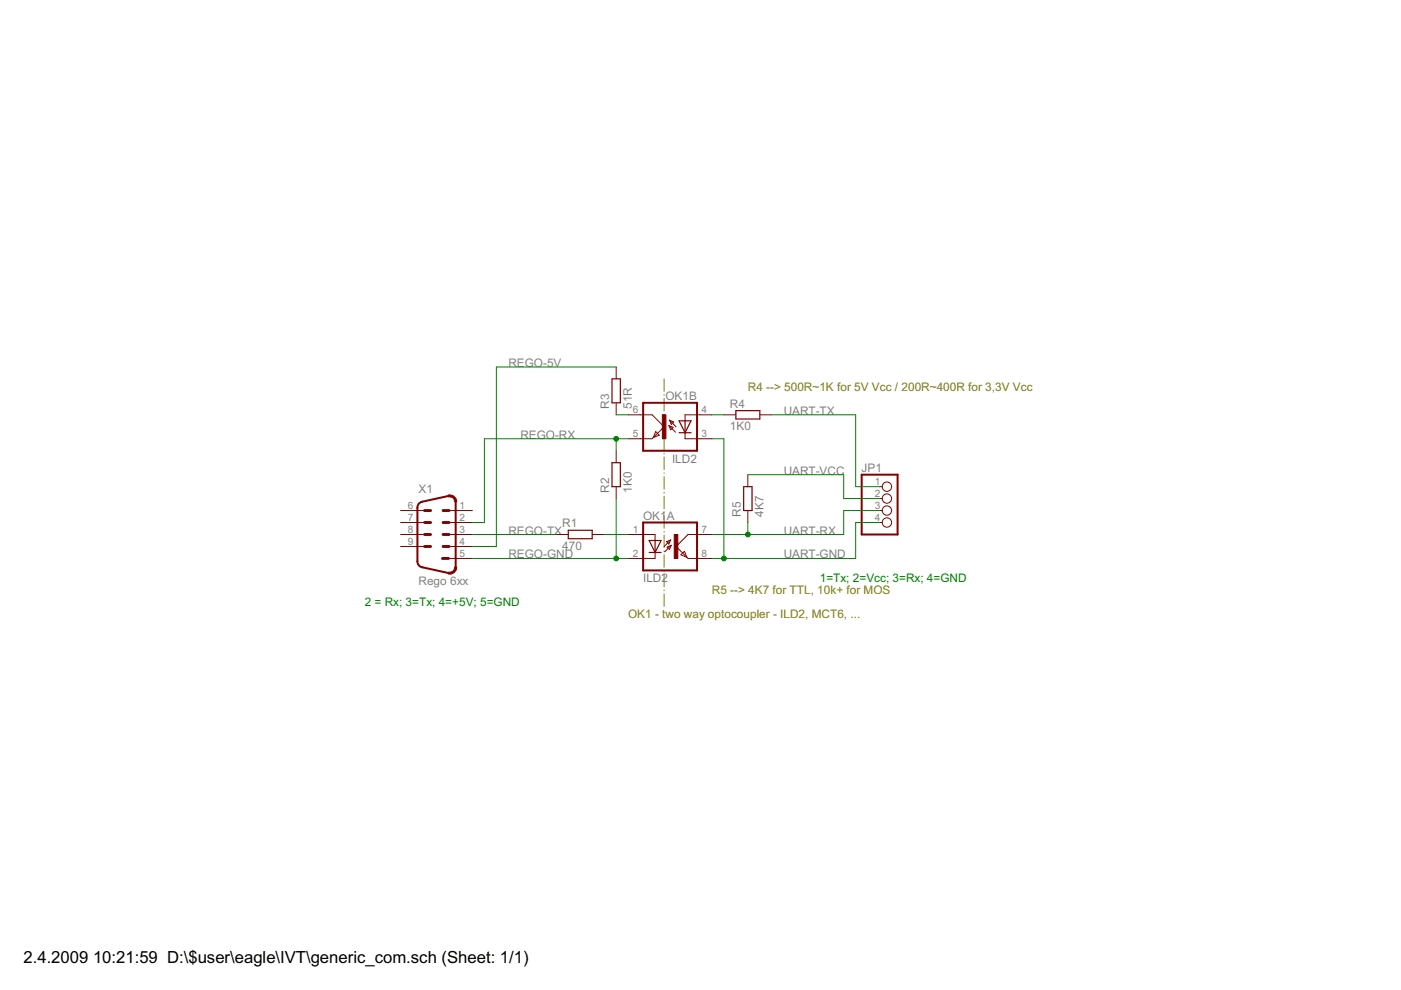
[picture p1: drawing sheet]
<svg xmlns="http://www.w3.org/2000/svg" width="297mm" height="210mm" viewBox="0 0 297 210" stroke-linecap="round" stroke-linejoin="round" font-family="sans-serif">
<g fill="#808000" stroke="#808000" stroke-width=".21">
<path d="M140.8 80.3v2.7z"/>
<path d="M140.8 83.7v.1z"/>
<path d="M140.8 84.5v2.6z"/>
<path d="M140.8 87.8v.1z"/>
<path d="M140.8 88.6v2.7z"/>
<path d="M140.8 91.9v.2z"/>
<path d="M140.8 92.8v2.6z"/>
<path d="M140.8 96.1v.1z"/>
<path d="M140.8 96.9v2.6z"/>
<path d="M140.8 100.2v.2z"/>
<path d="M140.8 101v2.7z"/>
<path d="M140.8 104.4v.1z"/>
<path d="M140.8 105.2v2.6z"/>
<path d="M140.8 108.5v.1z"/>
<path d="M140.8 109.3v2.7z"/>
<path d="M140.8 112.7v.1z"/>
<path d="M140.8 113.5v2.6z"/>
<path d="M140.8 116.8v.1z"/>
<path d="M140.8 117.6v2.7z"/>
<path d="M140.8 120.9v.2z"/>
<path d="M140.8 121.8v2.6z"/>
<path d="M140.8 125.1v.1z"/>
<path d="M140.8 125.9v2.6z"/>
</g>
<g fill="#800000" stroke="#800000" stroke-width=".21">
<path d="M95.1 108.2h5.1z"/>
<path d="M84.9 108.2h5.1z"/>
<path d="M95.1 110.8h5.1z"/>
<path d="M84.9 110.8h5.1z"/>
<path d="M95.1 113.3h5.1z"/>
<path d="M84.9 113.3h5.1z"/>
<path d="M95.1 115.9h5.1z"/>
<path d="M84.9 115.9h5.1z"/>
<path d="M95.1 118.4h5.1z"/>
<path d="M186.5 103.2h.5z"/>
<path d="M186.5 105.7h.5z"/>
<path d="M186.5 108.2h.5z"/>
<path d="M186.5 110.8h.5z"/>
<path d="M133.2 113.3h2.5z"/>
<path d="M133.2 118.4h2.5z"/>
<path d="M148.4 118.4h2.5z"/>
<path d="M148.4 113.3h2.5z"/>
<path d="M140.9 117l1.4-1.4z"/>
<path d="M141.4 116l.9-.4z"/>
<path d="M141.4 116l.5 .5z"/>
<path d="M142.3 115.6l-.4 .9z"/>
<path d="M141.3 114.9l.9-.4z"/>
<path d="M141.3 114.9l.5 .5z"/>
<path d="M142.2 114.5l-.4 .9z"/>
<path d="M140.8 115.9l1.4-1.4z"/>
<path d="M138.9 113.3v1.3z"/>
<path d="M138.9 117.1v1.3z"/>
<path d="M135.7 113.3h3.2z"/>
<path d="M135.7 118.4h3.2z"/>
<path d="M145.9 113.3l-2.6 2.6z"/>
<path d="M143.3 115.9l2.3 2.3z"/>
<path d="M145.9 118.4h2.5z"/>
<path d="M145.9 113.3h2.5z"/>
<path d="M145.1 116.9l.5 1.3z"/>
<path d="M145.6 118.2l.3 .2z"/>
<path d="M144.4 117.6l1.2 .6z"/>
<path d="M144.4 117.6l.7-.7z"/>
<path d="M148.4 87.9h2.5z"/>
<path d="M148.4 93h2.5z"/>
<path d="M133.2 93h2.5z"/>
<path d="M133.2 87.9h2.5z"/>
<path d="M141.8 90.2l1.4 1.4z"/>
<path d="M141.8 90.2l.9 .4z"/>
<path d="M142.7 90.6l-.5 .5z"/>
<path d="M141.8 90.2l.4 .9z"/>
<path d="M141.9 89.1l.9 .4z"/>
<path d="M142.3 90l.5-.5z"/>
<path d="M141.9 89.1l.4 .9z"/>
<path d="M141.9 89.1l1.4 1.4z"/>
<path d="M145.2 87.9v1.3z"/>
<path d="M145.2 91.8v1.2z"/>
<path d="M145.2 87.9h3.2z"/>
<path d="M145.2 93h3.2z"/>
<path d="M138.3 87.9l2.5 2.6z"/>
<path d="M138.5 92.8l2.3-2.3z"/>
<path d="M135.7 93h2.6z"/>
<path d="M135.7 87.9h2.6z"/>
<path d="M139 91.5l-.5 1.3z"/>
<path d="M138.5 92.8l-.2 .2z"/>
<path d="M138.5 92.8l1.3-.5z"/>
<path d="M139 91.5l.8 .8z"/>
<path d="M125.6 113.3h2.5z"/>
<path d="M117.9 113.3h2.6z"/>
<path d="M130.6 95.6v2.5z"/>
<path d="M130.6 103.2v2.5z"/>
<path d="M130.6 77.8v2.5z"/>
<path d="M130.6 85.4v2.5z"/>
<path d="M161.1 87.9h2.5z"/>
<path d="M153.5 87.9h2.5z"/>
<path d="M158.6 100.6v2.6z"/>
<path d="M158.6 108.2v2.6z"/>
<path d="M95.1 121.3l.8-.1 .4-.4 .1-.6h.4a1.44 1.44 0 0 1-1.8 1.5z" fill-rule="evenodd"/>
<path d="M95 105a1.46 1.46 0 0 1 1.8 1.4h-.4l-.1-.5-.4-.4-.8-.1z" fill-rule="evenodd"/>
</g>
<g fill="#800000" stroke="#800000" stroke-width=".61">
<path d="M90 108.2h1.3z"/>
<path d="M90 110.8h1.3z"/>
<path d="M93.9 108.2h1.3z"/>
<path d="M93.9 110.8h1.3z"/>
<path d="M90 113.3h1.3z"/>
<path d="M90 115.9h1.3z"/>
<path d="M93.9 113.3h1.3z"/>
<path d="M93.9 115.9h1.3z"/>
<path d="M93.8 118.4h1.3z"/>
</g>
<g fill="#800000" stroke="#800000" stroke-width=".42">
<path d="M89.5 120.3l5.6 1.2z"/>
<path d="M88.5 107.6v11.4z"/>
<path d="M96.6 106.4v13.8z"/>
<path d="M89.5 106.4l5.6-1.2z"/>
<path d="M182.7 113.3h7.6z"/>
<path d="M190.3 100.6v12.7z"/>
<path d="M182.7 100.6h7.6z"/>
<path d="M182.7 100.6v12.7z"/>
<path d="M136.4 110.8h11.4z"/>
<path d="M136.4 120.9h11.4z"/>
<path d="M136.4 110.8v10.1z"/>
<path d="M147.8 110.8v10.1z"/>
<path d="M136.4 85.4h11.4z"/>
<path d="M136.4 95.6h11.4z"/>
<path d="M147.8 85.4v10.2z"/>
<path d="M136.4 85.4v10.2z"/>
</g>
<path d="M88.5 119l.3 .8 .7 .5M89.5 106.4l-.7 .4-.3 .8" fill="none" stroke="#800000" stroke-width=".42"/>
<g fill="none" stroke="#800000" stroke-width=".21">
<circle cx="188" cy="110.8" r=".99"/>
<circle cx="188" cy="103.2" r=".99"/>
<circle cx="188" cy="108.2" r=".99"/>
<circle cx="188" cy="105.7" r=".99"/>
</g>
<g fill="#800000" stroke="#800000" stroke-width=".25">
<path d="M140.2 114.6l-1.3 2.5z"/>
<path d="M137.6 114.6l1.3 2.5z"/>
<path d="M138.9 117.1h1.3z"/>
<path d="M137.6 117.1h1.3z"/>
<path d="M138.9 114.6h1.3z"/>
<path d="M138.9 114.6v2.5z"/>
<path d="M137.6 114.6h1.3z"/>
<path d="M144 89.2l1.2 2.6z"/>
<path d="M146.5 89.2l-1.3 2.6z"/>
<path d="M144 91.8h1.2z"/>
<path d="M145.2 91.8h1.3z"/>
<path d="M144 89.2h1.2z"/>
<path d="M145.2 89.2v2.6z"/>
<path d="M145.2 89.2h1.3z"/>
<path d="M120.5 114.2h5.1z"/>
<path d="M120.5 112.4h5.1z"/>
<path d="M125.6 112.4v1.8z"/>
<path d="M120.5 112.4v1.8z"/>
<path d="M131.5 98.1v5.1z"/>
<path d="M129.8 98.1v5.1z"/>
<path d="M129.8 98.1h1.7z"/>
<path d="M129.8 103.2h1.7z"/>
<path d="M131.5 80.3v5.1z"/>
<path d="M129.8 80.3v5.1z"/>
<path d="M129.8 80.3h1.7z"/>
<path d="M129.8 85.4h1.7z"/>
<path d="M156 88.8h5.1z"/>
<path d="M156 87.1h5.1z"/>
<path d="M161.1 87.1v1.7z"/>
<path d="M156 87.1v1.7z"/>
<path d="M159.4 103.2v5z"/>
<path d="M157.7 103.2v5z"/>
<path d="M157.7 103.2h1.7z"/>
<path d="M157.7 108.2h1.7z"/>
</g>
<g fill="#800000" stroke="#800000" stroke-width=".21">
<path d="M143 113.3h.7v5.1h-.7z"/>
<path d="M140.4 87.9h.8v5.1h-.8z"/>
</g>
<g fill="#008000" stroke="#008000" stroke-width=".21">
<path d="M128.1 113.3h5.1z"/>
<path d="M130.6 87.9h2.6z"/>
<path d="M100.2 118.4h30.4z"/>
<path d="M130.6 118.4h2.6z"/>
<path d="M130.6 105.7v12.7z"/>
<path d="M100.2 115.9h5z"/>
<path d="M105.2 77.8v38.1z"/>
<path d="M105.2 77.8h25.4z"/>
<path d="M130.6 93h2.6z"/>
<path d="M130.6 93v2.6z"/>
<path d="M102.7 93h27.9z"/>
<path d="M102.7 93v17.8z"/>
<path d="M100.2 110.8h2.5z"/>
<path d="M100.2 113.3h17.7z"/>
<path d="M150.9 87.9h2.6z"/>
<path d="M181.4 103.2h5.1z"/>
<path d="M181.4 87.9v15.3z"/>
<path d="M163.6 87.9h17.8z"/>
<path d="M178.9 105.7h7.6z"/>
<path d="M178.9 100.6v5.1z"/>
<path d="M158.6 100.6h20.3z"/>
<path d="M178.9 108.2h7.6z"/>
<path d="M178.9 108.2v5.1z"/>
<path d="M158.6 113.3h20.3z"/>
<path d="M150.9 113.3h7.7z"/>
<path d="M158.6 110.8v2.5z"/>
<path d="M181.4 110.8h5.1z"/>
<path d="M181.4 110.8v7.6z"/>
<path d="M153.5 118.4h27.9z"/>
<path d="M150.9 118.4h2.6z"/>
<path d="M153.5 93v25.4z"/>
<path d="M150.9 93h2.6z"/>
<circle cx="130.6" cy="118.4" r=".51"/>
<circle cx="130.6" cy="93" r=".51"/>
<circle cx="158.6" cy="113.3" r=".51"/>
<circle cx="153.5" cy="118.4" r=".51"/>
</g>
<g font-size="4">
<text x="5" y="204.2">2.4.2009</text>
<text x="19.7" y="204.2">10:21:59 D:\$user\eagle\IVT\generic_com.sch (Sheet: 1/1)</text>
</g>
<g font-size="2.8" fill="#808080">
<text x="107.8" y="77.8">REGO-5V</text>
<text x="129.1" y="86.7" transform="rotate(-90 129.1 86.7)">R3</text>
<text x="133.9" y="86.7" transform="rotate(-90 133.9 86.7)">51R</text>
<text x="141.1" y="84.8">OK1B</text>
<text x="154.8" y="86.5">R4</text>
<text x="166.2" y="88">UART-TX</text>
<text x="110.3" y="93">REGO-RX</text>
<text x="154.8" y="91.3">1K0</text>
<text x="142.5" y="98.1">ILD2</text>
<text x="166.2" y="100.6">UART-VCC</text>
<text x="182.7" y="100">JP1</text>
<text x="88.7" y="104.4">X1</text>
<text x="129.1" y="104.4" transform="rotate(-90 129.1 104.4)">R2</text>
<text x="133.9" y="104.4" transform="rotate(-90 133.9 104.4)">1K0</text>
<text x="107.8" y="113.3">REGO-TX</text>
<text x="119.2" y="111.8">R1</text>
<text x="136.4" y="110.2">OK1</text>
<text x="141.4" y="110.2">A</text>
<text x="157.1" y="109.5" transform="rotate(-90 157.1 109.5)">R5</text>
<text x="161.9" y="109.5" transform="rotate(-90 161.9 109.5)">4K7</text>
<text x="166.2" y="113.3">UART-RX</text>
<text x="107.8" y="118.4">REGO-GND</text>
<text x="119.2" y="116.6">470</text>
<text x="166.2" y="118.4">UART-GND</text>
<text x="88.7" y="124.1">Rego 6xx</text>
<text x="136.4" y="123.5">ILD2</text>
</g>
<g font-size="2.8" fill="#808000">
<text x="158.6" y="82.9">R4 --&gt; 500R~1K for 5V Vcc / 200R~400R for 3,3V Vcc</text>
<text x="133.2" y="131.1">OK1 - two way optocoupler - ILD2, MCT6, ...</text>
<text x="150.9" y="126">R5 --&gt; 4K7 for TTL, 10k+ for MOS</text>
</g>
<g font-size="2.8" fill="#008000">
<text x="173.8" y="123.5">1=Tx; 2=Vcc; 3=Rx; 4=GND</text>
<text x="77.3" y="128.6">2 = Rx; 3=Tx; 4=+5V; 5=GND</text>
</g>
<g font-size="2.4" fill="#808080">
<text x="134.2" y="87.6">6</text>
<text x="148.8" y="87.6">4</text>
<text x="134.2" y="92.7">5</text>
<text x="148.8" y="92.7">3</text>
<text x="86.5" y="107.9">6</text>
<text x="97.4" y="107.9">1</text>
<text x="185.5" y="102.8">1</text>
<text x="185.5" y="105.4">2</text>
<text x="185.5" y="107.9">3</text>
<text x="86.5" y="110.4">7</text>
<text x="86.5" y="113">8</text>
<text x="97.4" y="110.4">2</text>
<text x="97.4" y="113">3</text>
<text x="134.2" y="113">1</text>
<text x="148.8" y="113">7</text>
<text x="185.5" y="110.4">4</text>
<text x="86.5" y="115.5">9</text>
<text x="97.4" y="115.5">4</text>
<text x="97.4" y="118.1">5</text>
<text x="134.2" y="118.1">2</text>
<text x="148.8" y="118.1">8</text>
</g>
</svg>
